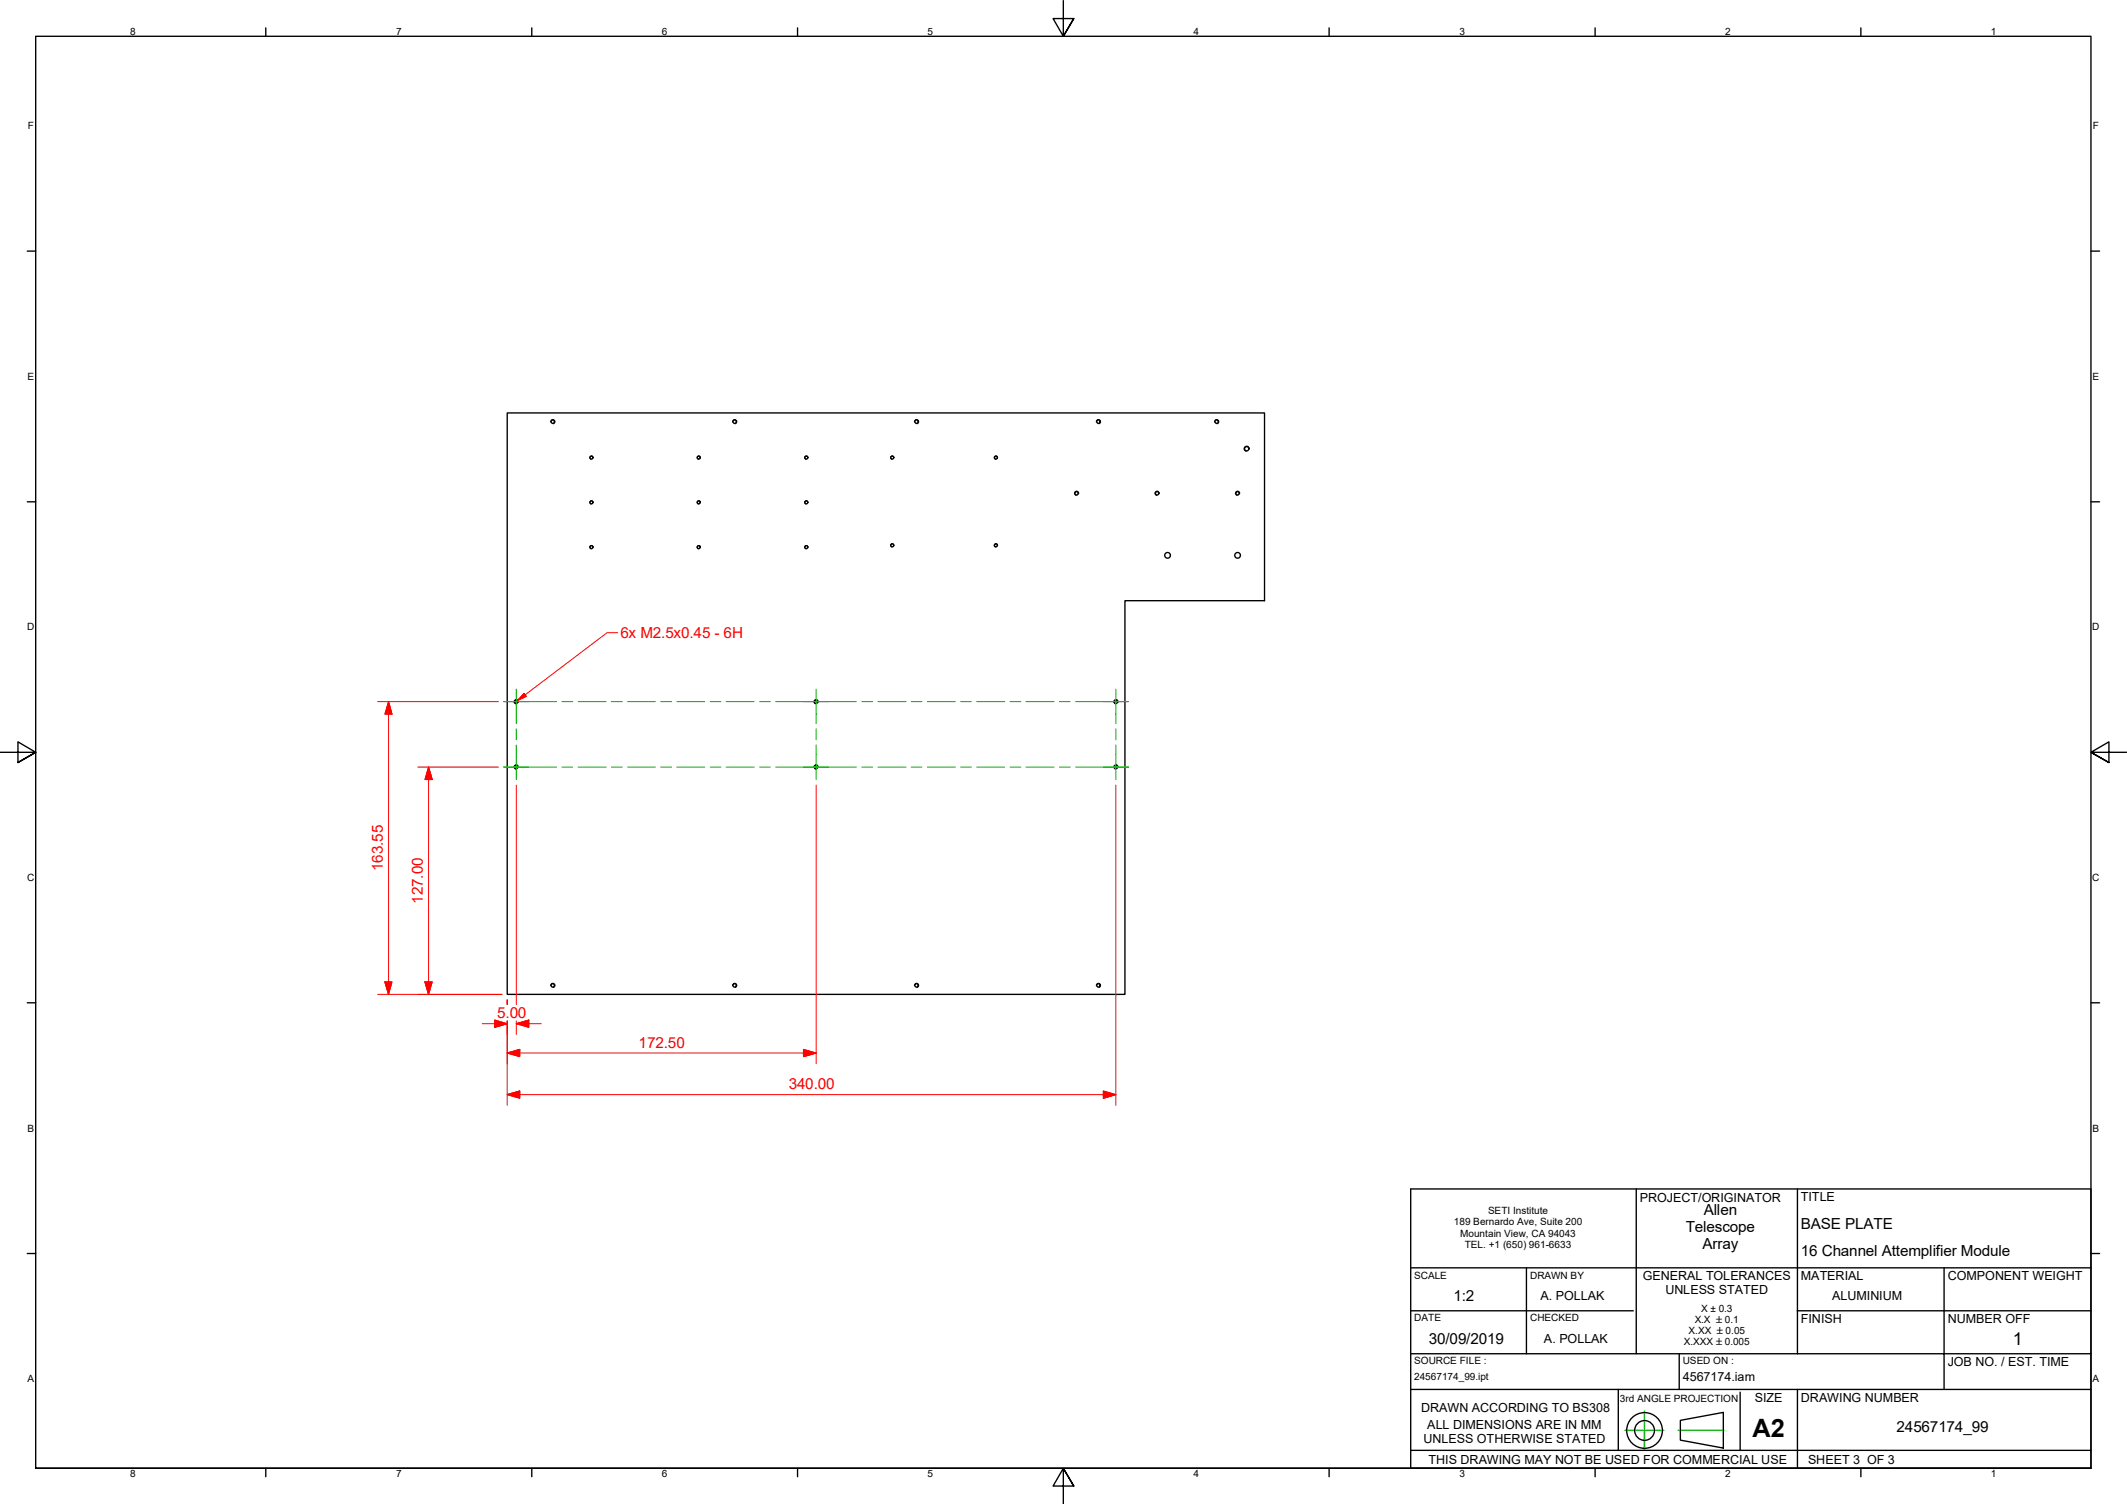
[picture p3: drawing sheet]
<svg xmlns="http://www.w3.org/2000/svg" width="594mm" height="420mm" viewBox="0 0 594 420" stroke-linecap="round" stroke-linejoin="round" font-family="sans-serif">
<!-- layer: Visible Edges(Design Office) -->
<g fill="none" stroke="#000" stroke-width=".38">
<path d="M141.7 115.4h211.5v52.4h-39v110h-172.5z"/>
<circle cx="154.4" cy="117.8" r=".48"/>
<circle cx="205.2" cy="117.8" r=".48"/>
<circle cx="256" cy="117.8" r=".48"/>
<circle cx="306.8" cy="117.8" r=".48"/>
<circle cx="339.8" cy="117.8" r=".48"/>
<circle cx="165.2" cy="127.8" r=".41"/>
<circle cx="195.2" cy="127.8" r=".41"/>
<circle cx="225.2" cy="127.8" r=".41"/>
<circle cx="249.2" cy="127.8" r=".41"/>
<circle cx="278.2" cy="127.8" r=".41"/>
<circle cx="300.7" cy="137.8" r=".48"/>
<circle cx="323.2" cy="137.8" r=".48"/>
<circle cx="345.7" cy="137.8" r=".48"/>
<circle cx="348.2" cy="125.4" r=".6"/>
<circle cx="165.2" cy="140.3" r=".41"/>
<circle cx="165.2" cy="152.9" r=".41"/>
<circle cx="195.2" cy="152.9" r=".41"/>
<circle cx="195.2" cy="140.3" r=".41"/>
<circle cx="225.2" cy="140.3" r=".41"/>
<circle cx="225.2" cy="152.9" r=".41"/>
<circle cx="249.2" cy="152.3" r=".41"/>
<circle cx="278.2" cy="152.3" r=".41"/>
<circle cx="326.1" cy="155.1" r=".79"/>
<circle cx="345.7" cy="155.1" r=".79"/>
<circle cx="144.2" cy="196" r=".48"/>
<circle cx="227.9" cy="196" r=".48"/>
<circle cx="311.7" cy="196" r=".48"/>
<circle cx="144.2" cy="214.3" r=".48"/>
<circle cx="227.9" cy="214.3" r=".48"/>
<circle cx="311.7" cy="214.3" r=".48"/>
<circle cx="154.4" cy="275.3" r=".48"/>
<circle cx="205.2" cy="275.3" r=".48"/>
<circle cx="256" cy="275.3" r=".48"/>
<circle cx="306.8" cy="275.3" r=".48"/>
</g>
<!-- layer: Threads(Design Office) -->
<g fill="none" stroke="#000" stroke-width=".28">
<path d="M153.8 117.9a.6 .6 0 0 1 .5-.7 .6 .6 0 0 1 .7 .5 .6 .6 0 0 1-.5 .7M204.6 117.9a.6 .6 0 0 1 .5-.7 .6 .6 0 0 1 .7 .5 .6 .6 0 0 1-.5 .7M255.4 117.9a.6 .6 0 0 1 .5-.7 .6 .6 0 0 1 .7 .5 .6 .6 0 0 1-.5 .7M306.2 117.9a.6 .6 0 0 1 .5-.7 .6 .6 0 0 1 .7 .5 .6 .6 0 0 1-.5 .7M339.2 117.9a.6 .6 0 0 1 .5-.7 .6 .6 0 0 1 .7 .5 .6 .6 0 0 1-.5 .7M165.7 127.9a.48 .48 0 0 0-.4-.5 .48 .48 0 0 0-.6 .4 .48 .48 0 0 0 .4 .5M195.6 127.9a.48 .48 0 0 0-.3-.5 .48 .48 0 0 0-.6 .4 .48 .48 0 0 0 .4 .5M225.7 127.9a.48 .48 0 0 0-.4-.5 .48 .48 0 0 0-.6 .4 .48 .48 0 0 0 .4 .5M249.7 127.9a.48 .48 0 0 0-.4-.5 .48 .48 0 0 0-.6 .4 .48 .48 0 0 0 .4 .5M278.6 127.9a.48 .48 0 0 0-.4-.5 .48 .48 0 0 0-.5 .4 .48 .48 0 0 0 .4 .5M301.3 137.9a.6 .6 0 0 0-.5-.7 .6 .6 0 0 0-.7 .5 .6 .6 0 0 0 .5 .7M323.8 137.9a.6 .6 0 0 0-.5-.7 .6 .6 0 0 0-.7 .5 .6 .6 0 0 0 .5 .7"/>
<path d="M346.3 137.9a.6 .6 0 0 0-.5-.7 .6 .6 0 0 0-.7 .5 .6 .6 0 0 0 .5 .7M348.9 125.5a.73 .73 0 0 0-.6-.9 .73 .73 0 0 0-.8 .6 .73 .73 0 0 0 .6 .9M165.7 140.4a.48 .48 0 0 0-.4-.5 .48 .48 0 0 0-.6 .4 .48 .48 0 0 0 .4 .5M165.7 152.9a.48 .48 0 0 0-.4-.5 .48 .48 0 0 0-.6 .4 .48 .48 0 0 0 .4 .5M195.6 152.9a.48 .48 0 0 0-.3-.5 .48 .48 0 0 0-.6 .4 .48 .48 0 0 0 .4 .5M195.6 140.4a.48 .48 0 0 0-.3-.5 .48 .48 0 0 0-.6 .4 .48 .48 0 0 0 .4 .5M225.7 152.9a.48 .48 0 0 0-.4-.5 .48 .48 0 0 0-.6 .4 .48 .48 0 0 0 .4 .5M225.7 140.4a.48 .48 0 0 0-.4-.5 .48 .48 0 0 0-.6 .4 .48 .48 0 0 0 .4 .5M249.7 152.4a.48 .48 0 0 0-.4-.5 .48 .48 0 0 0-.6 .4 .48 .48 0 0 0 .4 .5M278.6 152.4a.48 .48 0 0 0-.4-.5 .48 .48 0 0 0-.5 .4 .48 .48 0 0 0 .4 .5M144.8 196.1a.6 .6 0 0 0-.5-.7 .6 .6 0 0 0-.7 .5 .6 .6 0 0 0 .5 .7M228.5 196.1a.6 .6 0 0 0-.5-.7 .6 .6 0 0 0-.7 .5 .6 .6 0 0 0 .5 .7"/>
<path d="M312.3 196.1a.6 .6 0 0 0-.5-.7 .6 .6 0 0 0-.7 .5 .6 .6 0 0 0 .5 .7M144.8 214.4a.6 .6 0 0 0-.5-.7 .6 .6 0 0 0-.7 .5 .6 .6 0 0 0 .5 .7M228.5 214.4a.6 .6 0 0 0-.5-.7 .6 .6 0 0 0-.7 .5 .6 .6 0 0 0 .5 .7M312.3 214.4a.6 .6 0 0 0-.5-.7 .6 .6 0 0 0-.7 .5 .6 .6 0 0 0 .5 .7M153.8 275.4a.6 .6 0 0 1 .5-.7 .6 .6 0 0 1 .7 .5 .6 .6 0 0 1-.5 .7M204.6 275.4a.6 .6 0 0 1 .5-.7 .6 .6 0 0 1 .7 .5 .6 .6 0 0 1-.5 .7M255.4 275.4a.6 .6 0 0 1 .5-.7 .6 .6 0 0 1 .7 .5 .6 .6 0 0 1-.5 .7M306.2 275.4a.6 .6 0 0 1 .5-.7 .6 .6 0 0 1 .7 .5 .6 .6 0 0 1-.5 .7"/>
</g>
<!-- layer: Sketch Geometry(Design Office) -->
<g fill="none" stroke="#000" stroke-width=".38">
<path d="M74.2 7.8v2.3M148.5 7.8v2.3M222.8 7.8v2.3M297 .2v9.9l-2.9-4.9h5.8l-2.9 4.9 2.9-4.9M371.2 7.8v2.3M445.5 7.8v2.3M519.7 7.8v2.3M7.6 70.1h2.4M584 70.1h2.4M7.6 140.2h2.4M584 140.2h2.4M0 210.2h10l-5-3v5.8l5-2.8-5 2.8"/>
<path d="M594 210.2h-10l5-3v5.8l-5-2.8 5 2.8M7.6 280.1h2.4M584 280.1h2.4M394 332.1h190v78.1h-190zM457 332.1v46.1M502 332.1v46.1M7.6 350.2h2.4M394 354.2h190M426.3 354.2v24M543 354.2v24h41M584 350.2h2.4M394 366.2h62.2"/>
<path d="M394 378.2h108M469 378.2v10M502 366.2h82M502 378.2h41v10M394 388.2h190M452 388.2v17M459.3 399.6v5.3M469.3 396.8l12-2.2v9.9l-12-2.2zM486 388.9v16.3M502 388.2v22M10 410.2v-400.1h574v400.1h-574h574M74.2 410.2v2.3"/>
<path d="M148.5 410.2v2.3M222.8 410.2v2.3M299.9 415.1l-2.9-4.9 2.9 4.9h-5.8l2.9-4.9v10M371.2 410.2v2.3M394 405.2h190M445.5 410.2v2.3M519.7 410.2v2.3"/>
<circle cx="459.3" cy="399.6" r="5"/>
<circle cx="459.3" cy="399.6" r="2.76"/>
</g>
<path d="M453.8 399.6h10.9M459.3 394.2v10.7M468.7 399.6h12.8" fill="none" stroke="#0f0" stroke-width=".38"/>
<!-- layer: Center Mark(Design Office) -->
<path d="M140.7 196h7M224.4 196h7.1M308.2 196h7M140.7 214.3h7M224.4 214.3h7.1M308.2 214.3h7" fill="none" stroke="#00b000" stroke-width=".28"/>
<!-- layer: Centerline(Design Office) -->
<g fill="none" stroke="#00b000" stroke-width=".28">
<path d="M140.7 196h14.7M144.2 192.5v9.7M157 196h3M161.5 196h7.8M170.8 196h3M175.3 196h7.8M184.5 196h3.1M189 196h7.8M198.4 196h3M202.8 196h7.8M212.2 196h2.9M216.7 196h22.5"/>
<path d="M228 192.5v9.7M240.7 196h3M245.2 196h7.8M254.5 196h3M259 196h7.8M268.3 196h3M272.8 196h7.8M282.1 196h3M286.6 196h7.8M295.9 196h3M300.4 196h14.8M311.7 192.5v9.7"/>
<path d="M140.7 214.3h14.7M144.2 203.6v3.1M144.2 208.1v9.7M157 214.3h3M161.5 214.3h7.8M170.8 214.3h3M175.3 214.3h7.8M184.5 214.3h3.1M189 214.3h7.8M198.4 214.3h3M202.8 214.3h7.8M212.2 214.3h2.9"/>
<path d="M216.7 214.3h22.5M228 203.6v3.1M228 208.1v9.7M240.7 214.3h3M245.2 214.3h7.8M254.5 214.3h3M259 214.3h7.8M268.3 214.3h3M272.8 214.3h7.8M282.1 214.3h3M286.6 214.3h7.8M295.9 214.3h3"/>
<path d="M300.4 214.3h14.8M311.7 203.6v3.1M311.7 208.1v9.7"/>
</g>
<!-- layer: Dimensions(Design Office) -->
<g fill="none" stroke="#f00" stroke-width=".28">
<path d="M105.5 196h33.7M108.5 196l1 3.5h-2zM108.5 196v81.8M116.7 214.3h22.5M119.7 214.3l1 3.5h-2zM119.7 214.3v63.5M144.2 219.3v61.3M228 219.3v77.9M311.7 219.3v89.5M105.5 277.8h34.7M107.5 274.3h2l-1 3.5zM118.7 274.3h2l-1 3.5z"/>
<path d="M141.7 279.3v1.3M134.7 286h7M138.2 285l3.5 1-3.5 1zM141.7 294.2l3.5-1v2zM141.7 285.2v23.6M141.7 294.2h86.3M144.2 286l3.5-1v2zM144.2 286h7M144.2 285.2v3.8M224.4 293.2l3.6 1-3.6 1zM141.7 305.8l3.5-1v2zM141.7 305.8h170"/>
<path d="M308.2 304.8l3.5 1-3.5 1z"/>
</g>
<g fill="#f00" stroke="#f00" stroke-width=".28">
<path d="M118.7 274.3l1 3.5z"/>
<path d="M118.7 274.3h2l-1 3.5z"/>
<path d="M119.7 214.3l1 3.5z"/>
<path d="M119.7 214.3l1 3.5h-2z"/>
<path d="M107.5 274.3l1 3.5z"/>
<path d="M107.5 274.3h2l-1 3.5z"/>
<path d="M108.5 196l1 3.5z"/>
<path d="M108.5 196l1 3.5h-2z"/>
<path d="M138.2 287l3.5-1z"/>
<path d="M138.2 285l3.5 1-3.5 1z"/>
<path d="M144.2 286l3.5-1z"/>
<path d="M144.2 286l3.5-1v2z"/>
<path d="M141.7 294.2l3.5-1z"/>
<path d="M141.7 294.2l3.5-1v2z"/>
<path d="M224.4 295.2l3.6-1z"/>
<path d="M224.4 293.2l3.6 1-3.6 1z"/>
<path d="M141.7 305.8l3.5-1z"/>
<path d="M141.7 305.8l3.5-1v2z"/>
<path d="M308.2 306.8l3.5-1z"/>
<path d="M308.2 304.8l3.5 1-3.5 1z"/>
</g>
<!-- layer: Symbols(Design Office) -->
<path d="M172.5 176.8h-3l-24.8 18.8M146.4 193.7l.6 .8-2.3 1.1z" fill="none" stroke="#f00" stroke-width=".28"/>
<g fill="#f00" stroke="#f00" stroke-width=".28">
<path d="M146.4 193.7l-1.7 1.9z"/>
<path d="M146.4 193.7l.6 .8-2.3 1.1z"/>
</g>
<text font-size="7" fill="#020000" x="489.5" y="401.4">A2</text>
<text font-size="5" fill="#020000" x="562.2" y="375.6">1</text>
<g font-size="4.3" fill="#f00">
<text x="173.3" y="178.3">6x M2.5x0.45 - 6H</text>
<text x="106.9" y="243.3" transform="rotate(-90 106.9 243.3)">163.55</text>
<text x="118.1" y="252.5" transform="rotate(-90 118.1 252.5)">127.00</text>
<text x="138.9" y="284.5">5.00</text>
<text x="178.4" y="292.7">172.50</text>
<text x="220.3" y="304.2">340.00</text>
</g>
<g font-size="4.3">
<text x="475.9" y="339.5">Allen</text>
<text x="470.9" y="344.2">Telescope</text>
<text x="503" y="343.2">BASE PLATE</text>
<text x="475.5" y="348.9">Array</text>
<text x="503" y="351">16 Channel Attemplifier Module</text>
<text x="406" y="363.4">1:2</text>
<text x="399" y="375.4">30/09/2019</text>
<text x="529.7" y="400">24567174_99</text>
</g>
<g font-size="3.5">
<text x="458" y="335.7">PROJECT/ORIGINATOR</text>
<text x="503" y="335.6">TITLE</text>
<text x="458.9" y="357.7">GENERAL TOLERANCES</text>
<text x="503" y="357.7">MATERIAL</text>
<text x="544" y="357.7">COMPONENT WEIGHT</text>
<text x="430.3" y="363.1">A. POLLAK</text>
<text x="465.1" y="361.6">UNLESS STATED</text>
<text x="511.7" y="363.1">ALUMINIUM</text>
<text x="503" y="369.7">FINISH</text>
<text x="431.2" y="375.1">A. POLLAK</text>
<text x="396.9" y="394.4">DRAWN ACCORDING TO BS308</text>
<text x="490.1" y="391.7">SIZE</text>
<text x="503" y="391.7">DRAWING NUMBER</text>
<text x="398.7" y="399.1">ALL DIMENSIONS ARE IN MM</text>
<text x="397.6" y="403">UNLESS OTHERWISE STATED</text>
<text x="399" y="408.9">THIS DRAWING MAY NOT BE USED FOR COMMERCIAL USE</text>
</g>
<g font-size="3.5" fill="#020000">
<text x="544" y="369.7">NUMBER OFF</text>
<text x="544" y="381.7">JOB NO. / EST. TIME</text>
<text x="470" y="385.7">4567174.iam</text>
<text x="505" y="408.9">SHEET 3 OF 3</text>
</g>
<g font-size="2.8">
<text x="36.3" y="9.8">8</text>
<text x="110.6" y="9.8">7</text>
<text x="184.8" y="9.8">6</text>
<text x="259.1" y="9.8">5</text>
<text x="333.4" y="9.8">4</text>
<text x="407.6" y="9.8">3</text>
<text x="481.8" y="9.8">2</text>
<text x="556.1" y="9.8">1</text>
<text x="7.7" y="36.2">F</text>
<text x="584.5" y="36.2">F</text>
<text x="7.7" y="106.2">E</text>
<text x="584.5" y="106.2">E</text>
<text x="7.6" y="176.1">D</text>
<text x="584.4" y="176.1">D</text>
<text x="7.6" y="246.2">C</text>
<text x="584.4" y="246.2">C</text>
<text x="7.7" y="316.1">B</text>
<text x="584.5" y="316.1">B</text>
<text x="415.6" y="339.1">SETI Institute</text>
<text x="406.1" y="342.3">189 Bernardo Ave, Suite 200</text>
<text x="407.9" y="345.5">Mountain View, CA 94043</text>
<text x="409.1" y="348.6">TEL. +1 (650) 961-6633</text>
<text x="395" y="357.2">SCALE</text>
<text x="427.4" y="357.2">DRAWN BY</text>
<text x="395" y="369.2">DATE</text>
<text x="427.4" y="369.2">CHECKED</text>
<text x="473.3" y="369.7">X.X ±0.1</text>
<text x="475.1" y="366.6">X ± 0.3</text>
<text x="470.3" y="375.6">X.XXX ±0.005</text>
<text x="471.6" y="372.7">X.XX ±0.05</text>
<text x="7.7" y="386.2">A</text>
<text x="584.5" y="386.2">A</text>
<text x="36.3" y="412.5">8</text>
<text x="110.6" y="412.5">7</text>
<text x="184.8" y="412.5">6</text>
<text x="259.1" y="412.5">5</text>
<text x="333.4" y="412.5">4</text>
<text x="407.6" y="412.5">3</text>
<text x="481.8" y="412.5">2</text>
<text x="556.1" y="412.5">1</text>
</g>
<g font-size="2.8" fill="#020000">
<text x="395" y="381.2">SOURCE FILE :</text>
<text x="470" y="381.2">USED ON :</text>
<text x="395" y="385.6">24567174_99.ipt</text>
<text x="452.4" y="391.6">3rd ANGLE PROJECTION</text>
</g>
</svg>
